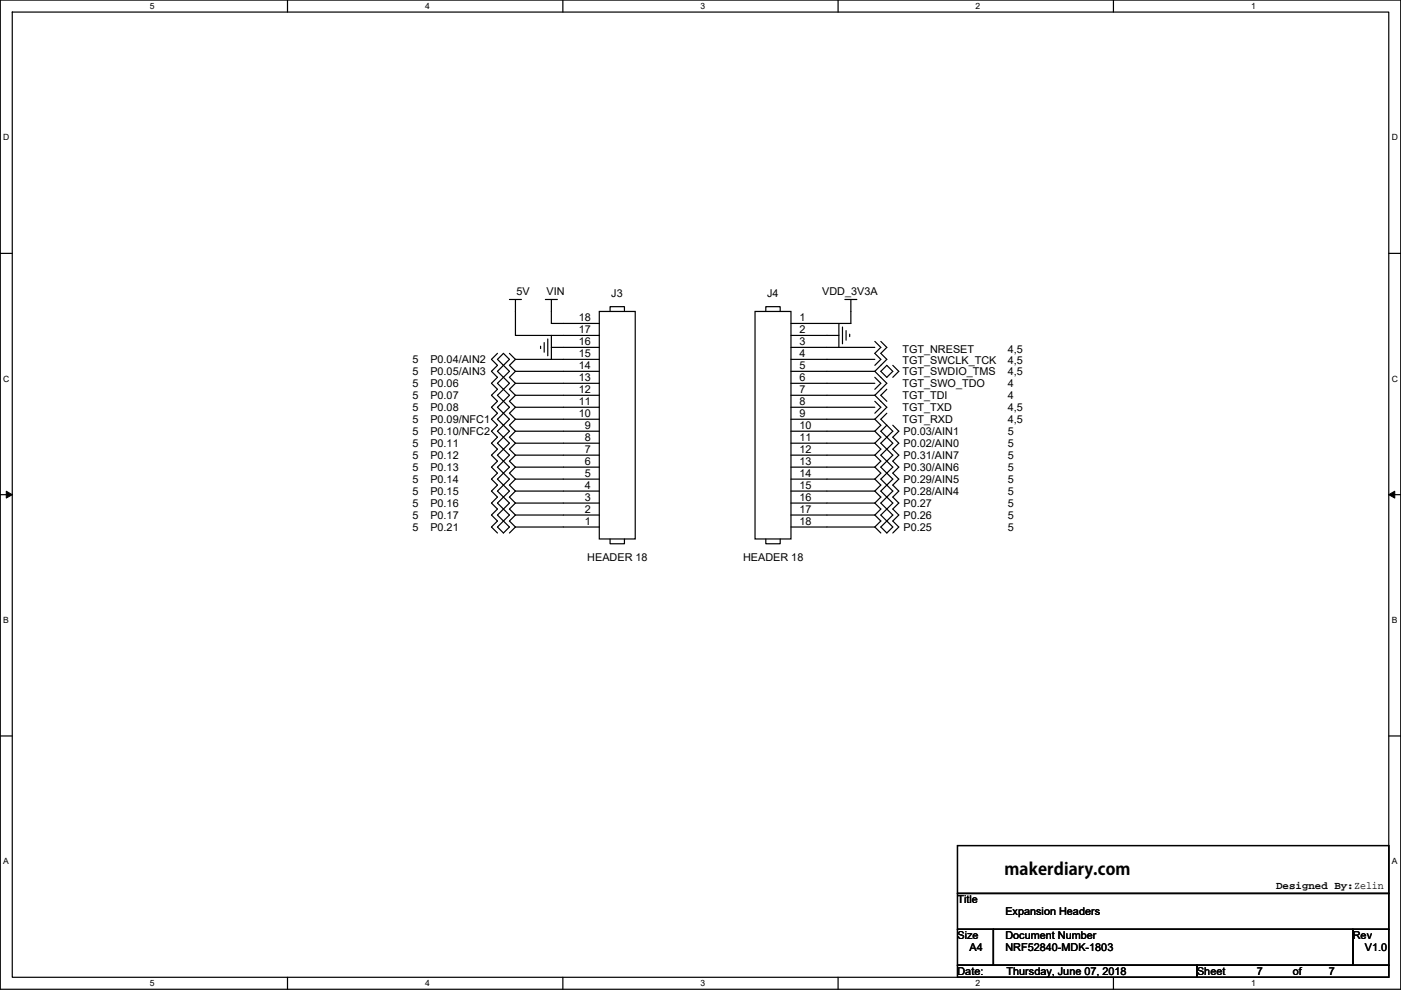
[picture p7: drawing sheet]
<svg xmlns="http://www.w3.org/2000/svg" width="297mm" height="210mm" viewBox="0 0 297 210" stroke-linecap="round" stroke-linejoin="round" font-family="sans-serif">
<path d="M.1 0h296.9v209.8h-296.9zM2.6 2.6h291.8v204.7h-291.8z" fill="none" stroke="#000" stroke-width=".25"/>
<g fill="#fff">
<path d="M31.8 .3h1v2h-1z"/>
<path d="M31.8 207.5h1v2.1h-1z"/>
</g>
<path d="M61 0v2.6M61 207.3v2.5" fill="none" stroke="#000" stroke-width=".25"/>
<g fill="#fff">
<path d="M90.1 .3h1v2h-1z"/>
<path d="M90.1 207.5h1v2.1h-1z"/>
</g>
<path d="M119.3 0v2.6M119.3 207.3v2.5" fill="none" stroke="#000" stroke-width=".25"/>
<g fill="#fff">
<path d="M148.5 .3h1v2h-1z"/>
<path d="M148.5 207.5h1v2.1h-1z"/>
</g>
<path d="M177.7 0v2.6M177.7 207.3v2.5" fill="none" stroke="#000" stroke-width=".25"/>
<g fill="#fff">
<path d="M206.9 .3h1v2h-1z"/>
<path d="M206.9 207.5h1v2.1h-1z"/>
</g>
<path d="M236.1 0v2.6M236.1 207.3v2.5" fill="none" stroke="#000" stroke-width=".25"/>
<g fill="#fff">
<path d="M265.2 .3h1v2h-1z"/>
<path d="M265.2 207.5h1v2.1h-1z"/>
<path d="M.7 28.2h1.3v2h-1.3z"/>
<path d="M295.1 28.2h1.3v2h-1.3z"/>
<path d="M.7 79.3h1.3v2.1h-1.3z"/>
<path d="M295.1 79.3h1.3v2.1h-1.3z"/>
</g>
<path d="M.1 53.7h2.5M294.4 53.7h2.6" fill="none" stroke="#000" stroke-width=".25"/>
<g fill="#fff">
<path d="M.7 130.5h1.2v2h-1.2z"/>
<path d="M295.1 130.5h1.2v2h-1.2z"/>
</g>
<path d="M.1 104.9h2.5M294.4 104.9h2.6" fill="none" stroke="#000" stroke-width=".25"/>
<path d="M1.3 104.2l1.3 .7-1.3 .7zM294.4 104.9l1.3-.7v1.4z" fill="#000" stroke="#000" stroke-width=".21"/>
<g fill="#fff">
<path d="M.7 181.7h1.2v2h-1.2z"/>
<path d="M295.1 181.7h1.2v2h-1.2z"/>
</g>
<g fill="none" stroke="#000" stroke-width=".25">
<path d="M105.5 75l-1.3 1.2 1.3 1.3-1.3 1.3 1.3 1.2-1.3 1.3 1.3 1.3-1.3 1.2 1.3 1.3-1.3 1.3 1.3 1.3-1.3 1.2 1.3 1.3-1.3 1.3 1.3 1.2-1.3 1.3 1.3 1.3-1.3 1.2 1.3 1.3-1.3 1.3 1.3 1.3-1.3 1.2 1.3 1.3-1.3 1.3 1.3 1.2-1.3 1.3 1.3 1.3-1.3 1.2 1.3 1.3-1.3 1.3 1.3 1.3M105.5 76.2l1.2-1.2 1.3 1.2-1.3 1.3zM106.7 77.5l1.3 1.3-1.3 1.2M106.7 77.5l-1.2 1.3 1.2 1.2M108 75l1.3 1.2M108 63.5h2.6M109.3 63.5v7.6h17.8M109.3 78.8l-1.3 1.2 1.3 1.3M109.3 76.2l-1.3 1.3 1.3 1.3M114.6 73.4v.5M115.4 72.7v2M115.6 63.5h2.6"/>
<path d="M116.1 71.9v3.6M116.9 63.5v5.1h10.2M116.9 71.1v5.1M127.1 66.1h7.6v48.2h-7.6zM127.1 78.8h-17.8M127.1 76.2h-17.8M127.1 73.7h-10.2M129.3 66.1v-1.1h3.1v1.1M160.1 66.1h7.6v48.2h-7.6zM162.4 66.1v-1.1h3v1.1M167.7 71.1h10.2M167.7 73.7h17.8"/>
<path d="M167.7 76.2h17.8M167.7 78.8h17.8M177.9 68.6v5.1M178.6 69.4v3.5M179.1 63.5h2.6M179.4 70.1v2.1M180.1 70.9v.5M180.4 63.5v5.1h-12.7M185.5 72.4l1.3 1.3-1.3 1.3 1.3 1.2-1.3 1.3M185.5 78.8l2.5 2.5-2.5 2.5M186.8 72.4l1.2 1.3-1.2 1.3 1.2 1.2-2.5 2.6M186.8 78.8l1.2-1.3 1.3 1.3-1.3 1.2z"/>
<path d="M189.3 77.5l1.3 1.3-1.3 1.2M106.7 97.8l1.3 1.3-1.3 1.3M106.7 95.3l1.3 1.2-1.3 1.3M106.7 92.7l1.3 1.3-1.3 1.3M106.7 90.2l1.3 1.3-1.3 1.2M106.7 87.7l1.3 1.2-1.3 1.3M106.7 85.1l1.3 1.3-1.3 1.3M106.7 82.6l1.3 1.2-1.3 1.3M106.7 80l1.3 1.3-1.3 1.3M106.7 97.8l-1.2 1.3 1.2 1.3M106.7 95.3l-1.2 1.2 1.2 1.3M106.7 92.7l-1.2 1.3 1.2 1.3"/>
<path d="M106.7 90.2l-1.2 1.3 1.2 1.2M106.7 87.7l-1.2 1.2 1.2 1.3M106.7 85.1l-1.2 1.3 1.2 1.3M106.7 82.6l-1.2 1.2 1.2 1.3M106.7 80l-1.2 1.3 1.2 1.3M109.3 99.1l-1.3 1.3 1.3 1.2M109.3 96.5l-1.3 1.3 1.3 1.3M109.3 94l-1.3 1.3 1.3 1.2M109.3 91.5l-1.3 1.2 1.3 1.3M109.3 88.9l-1.3 1.3 1.3 1.3M109.3 86.4l-1.3 1.3 1.3 1.2M109.3 83.8l-1.3 1.3 1.3 1.3"/>
<path d="M109.3 81.3l-1.3 1.3 1.3 1.2M127.1 99.1h-17.8M127.1 96.5h-17.8M127.1 94h-17.8M127.1 91.5h-17.8M127.1 88.9h-17.8M127.1 86.4h-17.8M127.1 83.8h-17.8M127.1 81.3h-17.8M167.7 94h17.8M167.7 96.5h17.8M167.7 99.1h17.8"/>
<path d="M185.5 81.3h-17.8M185.5 83.8h-17.8M185.5 86.4h-17.8M185.5 88.9h-17.8M185.5 91.5h-17.8M185.5 88.9l1.3 1.3-1.3 1.3M185.5 83.8l2.5 2.6-2.5 2.5M185.5 80l1.3 1.3-1.3 1.3M185.5 85.1l1.3 1.3-1.3 1.3M185.5 99.1l1.3 1.3-1.3 1.2M185.5 96.5l1.3 1.3-1.3 1.3M185.5 94l1.3 1.3-1.3 1.2"/>
<path d="M185.5 91.5l1.3 1.2-1.3 1.3M188 82.6l-1.2 1.2 1.2 1.3M188 87.7l-1.2 1.2 1.2 1.3M188 97.8l-1.2 1.3 1.2 1.3M188 95.3l-1.2 1.2 1.2 1.3M188 92.7l-1.2 1.3 1.2 1.3M188 90.2l-1.2 1.3 1.2 1.2M188 97.8l1.3 1.3-1.3 1.3M188 95.3l1.3 1.2-1.3 1.3M188 92.7l1.3 1.3-1.3 1.3M188 90.2l1.3 1.3-1.3 1.2M189.3 90.2l1.3 1.3-1.3 1.2 1.3 1.3-1.3 1.3 1.3 1.2-1.3 1.3 1.3 1.3-1.3 1.3 1.3 1.2-1.3 1.3 1.3 1.3-1.3 1.2 1.3 1.3-1.3 1.3 1.3 1.2-1.3 1.3 1.3 1.3-1.3 1.3"/>
<path d="M106.7 110.5l1.3 1.3-1.3 1.3-1.2-1.3zM106.7 108l1.3 1.2-1.3 1.3M106.7 105.4l1.3 1.3-1.3 1.3M106.7 102.9l1.3 1.3-1.3 1.2M106.7 100.4l1.3 1.2-1.3 1.3M106.7 108l-1.2 1.2 1.2 1.3M106.7 105.4l-1.2 1.3 1.2 1.3M106.7 102.9l-1.2 1.3 1.2 1.2M106.7 100.4l-1.2 1.2 1.2 1.3M109.3 109.2l-1.3 1.3 1.3 1.3M109.3 111.8l-1.3 1.3M109.3 106.7l-1.3 1.3 1.3 1.2"/>
<path d="M109.3 104.2l-1.3 1.2 1.3 1.3M109.3 101.6l-1.3 1.3 1.3 1.3M127.1 111.8h-17.8M127.1 109.2h-17.8M127.1 106.7h-17.8M127.1 104.2h-17.8M127.1 101.6h-17.8M129.3 114.3v1h3.1v-1M162.4 114.3v1h3v-1M167.7 101.6h17.8M167.7 104.2h17.8M167.7 106.7h17.8"/>
<path d="M167.7 109.2h17.8M167.7 111.8h17.8M185.5 109.2l1.3 1.3-1.3 1.3M185.5 111.8l1.3 1.3M185.5 106.7l1.3 1.3-1.3 1.2M185.5 104.2l1.3 1.2-1.3 1.3M185.5 101.6l1.3 1.3-1.3 1.3M186.8 111.8l1.2-1.3 1.3 1.3-1.3 1.3zM188 108l-1.2 1.2 1.2 1.3M188 105.4l-1.2 1.3 1.2 1.3M188 102.9l-1.2 1.3 1.2 1.2M188 100.4l-1.2 1.2 1.2 1.3"/>
<path d="M188 108l1.3 1.2-1.3 1.3M188 105.4l1.3 1.3-1.3 1.3M188 102.9l1.3 1.3-1.3 1.2M188 100.4l1.3 1.2-1.3 1.3M.1 156.1h2.5M294.4 156.1h2.6M203 179.3h91.4v10.2h-91.4zM203 189.5h91.4v7.6h-91.4zM203 197.1h7.6v7.6h-7.6zM210.6 197.1h76.2v7.6h-76.2zM286.8 197.1h7.6v7.6h-7.6zM203 204.7h50.8v2.6h-50.8z"/>
<path d="M253.8 204.7h40.6v2.6h-40.6z"/>
</g>
<g font-size="3.6">
<text x="216.1" y="186" transform="rotate(-90 216.1 186)">m</text>
<text x="219.3" y="186" transform="rotate(-90 219.3 186)">a</text>
<text x="221.2" y="186" transform="rotate(-90 221.2 186)">k</text>
<text x="223.2" y="186" transform="rotate(-90 223.2 186)">e</text>
<text x="225.2" y="186" transform="rotate(-90 225.2 186)">r</text>
<text x="226.5" y="186" transform="rotate(-90 226.5 186)">d</text>
<text x="228.7" y="186" transform="rotate(-90 228.7 186)">i</text>
<text x="229.7" y="186" transform="rotate(-90 229.7 186)">a</text>
<text x="231.7" y="186" transform="rotate(-90 231.7 186)">r</text>
<text x="233" y="186" transform="rotate(-90 233 186)">y</text>
<text x="234.9" y="186" transform="rotate(-90 234.9 186)">.</text>
<text x="235.9" y="186" transform="rotate(-90 235.9 186)">c</text>
<text x="237.6" y="186" transform="rotate(-90 237.6 186)">o</text>
<text x="239.6" y="186" transform="rotate(-90 239.6 186)">m</text>
</g>
<g font-size="2.3">
<text x="109.5" y="62.5">5V</text>
<text x="115.9" y="62.5">VIN</text>
<text x="129.6" y="63">J3</text>
<text x="162.6" y="63">J4</text>
<text x="174.3" y="62.5">VDD_3V3A</text>
<text x="122.7" y="70.6">17</text>
<text x="122.7" y="68.1">18</text>
<text x="169.5" y="68.1">1</text>
<text x="169.5" y="70.6">2</text>
<text x="87.4" y="77">5</text>
<text x="91.2" y="77">P0.04/AIN2</text>
<text x="122.7" y="75.7">15</text>
<text x="122.7" y="73.2">16</text>
<text x="169.5" y="73.2">3</text>
<text x="169.5" y="75.7">4</text>
<text x="191.3" y="75">TGT_NRESET</text>
<text x="191.3" y="77.3">TGT_SWCLK_TCK</text>
<text x="213.7" y="77.3">4,5</text>
<text x="213.7" y="75">4,5</text>
<text x="87.4" y="82.1">5</text>
<text x="87.4" y="79.5">5</text>
<text x="91.2" y="82.1">P0.06</text>
<text x="91.2" y="79.5">P0.05/AIN3</text>
<text x="122.7" y="83.3">12</text>
<text x="122.7" y="80.8">13</text>
<text x="122.7" y="78.2">14</text>
<text x="169.5" y="78.2">5</text>
<text x="169.5" y="80.8">6</text>
<text x="169.5" y="83.3">7</text>
<text x="191.3" y="79.5">TGT_SWDIO_TMS</text>
<text x="191.3" y="82.1">TGT_SWO_TDO</text>
<text x="213.7" y="79.5">4,5</text>
<text x="213.7" y="82.1">4</text>
<text x="87.4" y="89.7">5</text>
<text x="87.4" y="87.2">5</text>
<text x="87.4" y="84.6">5</text>
<text x="91.2" y="89.7">P0.09/NFC1</text>
<text x="91.2" y="87.2">P0.08</text>
<text x="91.2" y="84.6">P0.07</text>
<text x="122.7" y="88.4">10</text>
<text x="122.7" y="85.9">11</text>
<text x="169.5" y="85.9">8</text>
<text x="169.5" y="88.4">9</text>
<text x="191.3" y="84.6">TGT_TDI</text>
<text x="191.3" y="87.2">TGT_TXD</text>
<text x="191.3" y="89.7">TGT_RXD</text>
<text x="213.7" y="89.7">4,5</text>
<text x="213.7" y="87.2">4,5</text>
<text x="213.7" y="84.6">4</text>
<text x="87.4" y="94.8">5</text>
<text x="87.4" y="92.2">5</text>
<text x="91.2" y="94.8">P0.11</text>
<text x="91.2" y="92.2">P0.10/NFC2</text>
<text x="124" y="93.5">8</text>
<text x="124" y="90.9">9</text>
<text x="169.5" y="90.9">10</text>
<text x="169.5" y="93.5">11</text>
<text x="191.6" y="94.8">P0.02/AIN0</text>
<text x="191.6" y="92.2">P0.03/AIN1</text>
<text x="213.7" y="94.8">5</text>
<text x="213.7" y="92.2">5</text>
<text x="87.4" y="99.9">5</text>
<text x="87.4" y="97.3">5</text>
<text x="91.2" y="99.9">P0.13</text>
<text x="91.2" y="97.3">P0.12</text>
<text x="124" y="101.1">5</text>
<text x="124" y="98.6">6</text>
<text x="124" y="96">7</text>
<text x="169.5" y="96">12</text>
<text x="169.5" y="98.6">13</text>
<text x="169.5" y="101.1">14</text>
<text x="191.6" y="99.9">P0.30/AIN6</text>
<text x="191.6" y="97.3">P0.31/AIN7</text>
<text x="213.7" y="99.9">5</text>
<text x="213.7" y="97.3">5</text>
<text x="87.4" y="107.5">5</text>
<text x="87.4" y="104.9">5</text>
<text x="87.4" y="102.4">5</text>
<text x="91.2" y="107.5">P0.16</text>
<text x="91.2" y="104.9">P0.15</text>
<text x="91.2" y="102.4">P0.14</text>
<text x="124" y="106.2">3</text>
<text x="124" y="103.6">4</text>
<text x="169.5" y="103.6">15</text>
<text x="169.5" y="106.2">16</text>
<text x="191.6" y="107.5">P0.27</text>
<text x="191.6" y="104.9">P0.28/AIN4</text>
<text x="191.6" y="102.4">P0.29/AIN5</text>
<text x="213.7" y="107.5">5</text>
<text x="213.7" y="104.9">5</text>
<text x="213.7" y="102.4">5</text>
<text x="87.4" y="112.6">5</text>
<text x="87.4" y="110">5</text>
<text x="91.2" y="112.6">P0.21</text>
<text x="91.2" y="110">P0.17</text>
<text x="124" y="111.3">1</text>
<text x="124" y="108.7">2</text>
<text x="169.5" y="108.7">17</text>
<text x="169.5" y="111.3">18</text>
<text x="191.6" y="112.6">P0.25</text>
<text x="191.6" y="110">P0.26</text>
<text x="213.7" y="112.6">5</text>
<text x="213.7" y="110">5</text>
<text x="124.5" y="118.9">HEADER 18</text>
<text x="157.5" y="118.9">HEADER 18</text>
<text x="203" y="191.6">Title</text>
<text x="270.6" y="188.6">Designed By:Zelin</text>
<text x="213.2" y="194.1">Expansion Headers</text>
<text x="203" y="199.2">Size</text>
<text x="205.5" y="201.7">A4</text>
<text x="213.2" y="199.2">Document Number</text>
<text x="213.2" y="201.7">NRF52840-MDK-1803</text>
<text x="286.8" y="199.2">Rev</text>
<text x="289.4" y="201.7">V1.0</text>
<text x="203" y="206.8">Date:</text>
<text x="213.4" y="206.8">Thursday, June 07, 2018</text>
<text x="253.8" y="206.8">Sheet</text>
<text x="266.5" y="206.8">7</text>
<text x="274.1" y="206.8">of</text>
<text x="281.7" y="206.8">7</text>
</g>
<g font-size="1.8">
<text x="31.8" y="1.9">5</text>
<text x="90.1" y="1.9">4</text>
<text x="148.5" y="1.9">3</text>
<text x="206.9" y="1.9">2</text>
<text x="265.2" y="1.9">1</text>
<text x=".7" y="29.8">D</text>
<text x="295.1" y="29.8">D</text>
<text x=".7" y="81">C</text>
<text x="295.1" y="81">C</text>
<text x=".7" y="132.1">B</text>
<text x="295.1" y="132.1">B</text>
<text x=".7" y="183.3">A</text>
<text x="295.1" y="183.3">A</text>
<text x="31.8" y="209.2">5</text>
<text x="90.1" y="209.2">4</text>
<text x="148.5" y="209.2">3</text>
<text x="206.9" y="209.2">2</text>
<text x="265.2" y="209.2">1</text>
</g>
</svg>
